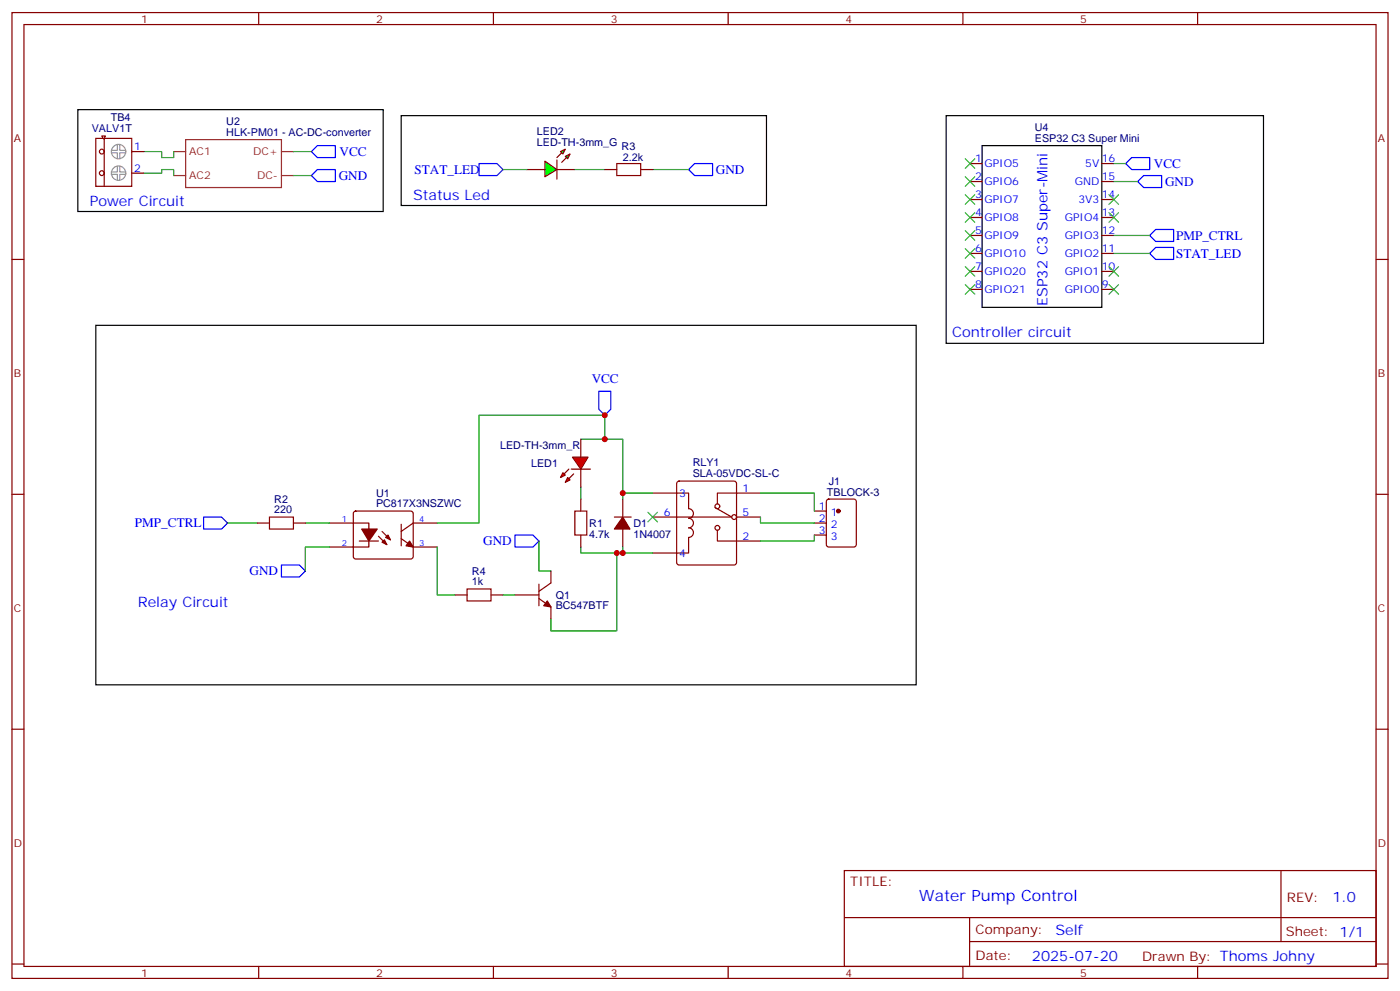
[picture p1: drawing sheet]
<svg xmlns="http://www.w3.org/2000/svg" width="412mm" height="292mm" viewBox="0 0 412 292" stroke-linecap="round" stroke-linejoin="round" font-family="sans-serif">
<g fill="none" stroke="#870000" stroke-width=".35">
<path d="M3.5 3.7h405.4v284.3h-405.4zM7.1 7.2h398.2v277.3h-398.2zM76.2 3.7v3.5M145.3 3.7v3.5M214.5 3.7v3.5M283.6 3.7v3.5M352.8 3.7v3.5M3.5 76.4h3.6M405.3 76.4h3.6M3.5 145.5h3.6M97 154h11.7v7h-11.7M104.3 150.7l.5-.2h16.2l.5 .2 .2 .5v12.7l-.2 .5-.5 .2h-16.2l-.5-.3-.2-.4v-12.7z"/>
<path d="M105.8 159.3h5.7M111.5 157.9l2.4 2.4M112.5 156.5l2.5 2.4M118.2 158.6l3.5 2.4h7.1M118.2 154.3v6.4M128.8 154h-7.1l-3.5 2.5M181 152.2h4.9M183.4 146.9v5.3M183.4 155.8v5.2M192.3 145.2h10.5v4.6a1.41 1.41 0 0 1 1.5 1.4 1.41 1.41 0 0 1-1.5 1.4 1.41 1.41 0 0 1 1.5 1.4 1.41 1.41 0 0 1-1.5 1.4 1.41 1.41 0 0 1 1.5 1.4 1.41 1.41 0 0 1-1.5 1.4v4.6h-10.5M192.3 152.2h22.9M199.6 141.8l.4-.2h16.3l.5 .2 .2 .5v23.3l-.3 .5-.4 .2h-16.3l-.5-.2-.2-.5v-23.3z"/>
<path d="M210.6 149.4l4.9 2.8M211.3 156.1v3.2h12.7M217 152.2h7M224 145.2h-12.7v3.1M239.9 154h3.5M239.9 150.5h3.5M239.9 157.5h3.5M243.7 147.1l.4-.2h7.4l.7 .5v12.9l-.4 .7h-7.7l-.6-.4-.1-13zM405.3 145.5h3.6M3.5 214.7h3.6M405.3 214.7h3.6M248.7 256.3h156.6v28.2h-156.6z"/>
<path d="M377.3 256.3v20.9M248.7 270.1h156.5M285.6 277.2h119.6M285.6 270.1v14.2M3.5 283.8h3.6M76.2 284.5v3.5M145.3 284.5v3.5M214.5 284.5v3.5M283.6 284.5v3.5M352.8 284.5v3.5M405.3 283.8h3.6"/>
<circle cx="211.3" cy="155.4" r=".71"/>
<circle cx="211.3" cy="149" r=".71"/>
<circle cx="216.3" cy="152.2" r=".71"/>
</g>
<g fill="#870000" stroke="#870000" stroke-width=".35">
<path d="M120.6 159.3l1.1 1.7-2.1-.3z"/>
<path d="M112.5 159.6l.7-.7 .7 1.4z"/>
<path d="M113.6 158.2l.7-.7 .7 1.4z"/>
<path d="M106.5 155.8h4.6l-2.4 3.5z"/>
<path d="M183.4 152.2l2.2 3.6h-4.6z"/>
<circle cx="246.9" cy="150.5" r=".53"/>
</g>
<path d="M51.2 51.7h3.5M51.2 44.6h3.5M54.7 41.1h28.2v14.1h-28.2zM82.9 51.7h3.5M82.9 44.6h3.5" fill="none" stroke="#8c2424" stroke-width=".35"/>
<g fill="none" stroke="#008700" stroke-width=".35">
<path d="M86.4 44.6h5.3M86.4 51.7h5.3M171.1 129.3h12.3v15.9M67 154h8.8M90 154h7M171.1 143.4v3.5M192.3 145.2h-8.9v1.7M224 145.2h15.9v5.3M224 152.2v1.8h15.9M239.9 157.5v1.8h-15.9M97 161h-7v7.1M171.1 161v1.8h12.3"/>
<path d="M183.4 161v1.8h8.9"/>
</g>
<path d="M93.5 42.9h5.3v3.5h-5.3l-1.8-1.8zM93.5 49.9h5.3v3.5h-5.3l-1.8-1.7zM333.4 46.4h5.3v3.5h-5.3l-1.8-1.7zM335.1 53.4l1.8-1.7h5.3v3.5h-5.3zM340.4 67.6h5.3v3.5h-5.3l-1.7-1.8zM60 152.2h5.3l1.7 1.8-1.7 1.8h-5.3zM82.9 166.3h5.3l1.8 1.8-1.8 1.8h-5.3z" fill="none" stroke="#00f" stroke-width=".35"/>
<g fill="#f00" stroke="#870000" stroke-width=".35">
<path d="M168.6 134.6h4.6l-2.1 3.5z"/>
<path d="M168.3 138.1h5.6z"/>
</g>
<g fill="#870000" stroke="#870000" stroke-width=".35">
<path d="M167.6 138.1l-1.4 1.4z"/>
<path d="M167.6 140.9l1.4-1.4z"/>
</g>
<g fill="#f00" stroke="#870000" stroke-width=".35">
<path d="M165.8 139.2l.7 .7-1.4 .7z"/>
<path d="M167.2 140.6l.7 .7-1.4 .7z"/>
</g>
<path d="M171.1 129.3v5.3M171.1 138.1v5.3" fill="none" stroke="#870000" stroke-width=".35"/>
<path d="M160.5 47.4l3.5 2.5-3.5 2.1z" fill="#0f0" stroke="#870000" stroke-width=".35"/>
<path d="M164 47.1v5.6z" fill="#f00" stroke="#870000" stroke-width=".35"/>
<g fill="#870000" stroke="#870000" stroke-width=".35">
<path d="M164 46.4l1.5-1.4z"/>
<path d="M165.5 47.8l1.4-1.4z"/>
</g>
<g fill="#0f0" stroke="#870000" stroke-width=".35">
<path d="M165.1 44.6l1.4-.7-.7 1.4z"/>
<path d="M166.5 46l1.4-.7-.7 1.4z"/>
</g>
<g fill="none" stroke="#870000" stroke-width=".35">
<path d="M28.2 40.7h10.6v14.2h-10.6zM30.3 40.7l-.3-.7h1l-.3 1.1M30.7 40.7v14.2M38.8 44.6h3.5M38.8 51h3.5M155.2 49.9h5.3M164 49.9h5.3M178.2 49.9h3.5M188.7 49.9h3.6M285.8 48.2h3.5M285.8 53.4h3.5M285.8 58.7h3.5"/>
<path d="M324.6 48.2h3.5M324.6 53.4h3.5M324.6 58.7h3.5M285.8 64h3.5M285.8 69.3h3.5M285.8 74.6h3.5M285.8 79.9h3.5M324.6 64h3.5M324.6 69.3h3.5M324.6 74.6h3.5M324.6 79.9h3.5M285.8 85.2h3.5"/>
<path d="M324.6 85.2h3.5M75.8 154h3.6M86.4 154h3.6M171.1 146.9v3.6M171.1 157.5v3.5M134.1 175.2h3.5M144.6 175.2h3.6M151.7 175.2h7M158.7 176.2l3.6 2.5v3.5M158.7 172v6.3M162.3 168.1v3.5l-3.6 2.5"/>
<circle cx="30" cy="51" r=".71"/>
<circle cx="30" cy="44.6" r=".71"/>
</g>
<path d="M141.1 48.2h5.3l1.8 1.7-1.8 1.8h-5.3zM204.6 48.2h5.3v3.5h-5.3l-1.8-1.8zM338.7 74.6l1.7-1.8h5.3v3.6h-5.3zM176.4 115.2h3.5v5.3l-1.7 1.7-1.8-1.7zM151.7 157.5h5.3l1.7 1.8-1.7 1.7h-5.3z" fill="none" stroke="#00f" stroke-width=".35"/>
<g fill="none" stroke="#008700" stroke-width=".35">
<path d="M42.3 44.6h5.3v1.8h3.6v-1.8M42.3 51h5.3v-1.1h3.6v1.8M148.2 49.9h7M169.3 49.9h8.9M192.3 49.9h10.5M328.1 48.2h3.5M328.1 53.4h7M328.1 74.6h10.6M328.1 69.3h10.6M178.2 129.3v-7.1h-37.1v31.8h-12.3M158.7 159.3v8.8h3.6M128.8 161v14.2h5.3"/>
<path d="M148.2 175.2h3.5M181.7 162.8v22.9h-19.4v-3.5"/>
</g>
<g fill="none" stroke="#3c3" stroke-width=".35">
<path d="M284.3 46.7l2.9 2.9M284.3 52l2.9 2.9M284.3 57.3l2.9 2.8M287.2 57.3l-2.9 2.8M287.2 46.7l-2.9 2.9M287.2 52l-2.9 2.9M326.7 57.3l2.8 2.8M329.5 57.3l-2.8 2.8M284.3 62.6l2.9 2.8M284.3 67.9l2.9 2.8M284.3 73.2l2.9 2.8M284.3 78.5l2.9 2.8"/>
<path d="M287.2 62.6l-2.9 2.8M287.2 67.9l-2.9 2.8M287.2 73.2l-2.9 2.8M287.2 78.5l-2.9 2.8M326.7 78.5l2.8 2.8M326.7 62.6l2.8 2.8M329.5 78.5l-2.8 2.8M329.5 62.6l-2.8 2.8M284.3 83.8l2.9 2.8M287.2 83.8l-2.9 2.8M326.7 83.8l2.8 2.8M329.5 83.8l-2.8 2.8"/>
<path d="M190.9 150.8l2.8 2.8M193.7 150.8l-2.8 2.8"/>
</g>
<path d="M181.7 48.2h7v3.5h-7zM79.4 152.2h7v3.6h-7zM169.3 150.5h3.6v7h-3.6zM137.6 173.4h7v3.5h-7z" fill="none" stroke="#a10000" stroke-width=".35"/>
<path d="M22.9 32.3h90v30h-90zM118.2 34h107.6v26.5h-107.6zM278.7 34h93.5v67.1h-93.5zM289.3 42.9h35.3v47.6h-35.3zM28.2 95.8h241.7v105.8h-241.7z" fill="none" stroke="#000" stroke-width=".35"/>
<g fill="none" stroke="#999" stroke-width=".35">
<path d="M32.8 45h1.8v1.7M32.8 51.3h1.8v1.8M34.6 42.5v1.8h-1.8M34.6 48.9v1.7h-1.8M35.3 42.5v1.8h1.7M35.3 48.9v1.7h1.7M37 45h-1.7v1.7M37 51.3h-1.7v1.8"/>
<circle cx="34.9" cy="51" r="2.12"/>
<circle cx="34.9" cy="44.6" r="2.12"/>
</g>
<path d="M161.2 176.9l1.1 1.8-2.1-.4z" fill="#870000" stroke="#870000" stroke-width=".35"/>
<g fill="#c00">
<circle cx="183.4" cy="162.8" r=".88"/>
<circle cx="183.4" cy="145.2" r=".88"/>
<circle cx="178.2" cy="129.3" r=".88"/>
<circle cx="178.2" cy="122.2" r=".88"/>
<circle cx="181.7" cy="162.8" r=".88"/>
</g>
<text font-size="4.6" fill="#00f" x="270.8" y="265.3">Water Pump Control</text>
<g font-size="4.2" fill="#00f">
<text x="121.7" y="58.7">Status Led</text>
<text x="26.5" y="60.5">Power Circuit</text>
<text x="308.6" y="90.1" transform="rotate(-90 308.6 90.1)">ESP32 C3 Super-Mini</text>
<text x="280.5" y="99.3">Controller circuit</text>
<text x="40.6" y="178.7">Relay Circuit</text>
<text x="392.5" y="265.6">1.0</text>
<text x="310.9" y="275.1">Self</text>
<text x="304" y="282.9">2025-07-20</text>
</g>
<g font-size="3.9" fill="#00f">
<text x="100" y="45.9">VCC</text>
<text x="99.8" y="52.9">GND</text>
<text x="122.1" y="51.2">STAT_LED</text>
<text x="210.9" y="51.2">GND</text>
<text x="339.9" y="49.4">VCC</text>
<text x="343.2" y="54.7">GND</text>
<text x="346.4" y="70.6">PMP_CTRL</text>
<text x="346.4" y="75.9">STAT_LED</text>
<text x="174.3" y="112.9">VCC</text>
<text x="39.7" y="155.3">PMP_CTRL</text>
<text x="142.3" y="160.5">GND</text>
<text x="73.5" y="169.4">GND</text>
</g>
<g font-size="3.9" fill="#800">
<text x="250.5" y="260.9">TITLE:</text>
<text x="379.1" y="265.6">REV:</text>
<text x="287.4" y="275.1">Company:</text>
<text x="378.7" y="275.7">Sheet: 1/1</text>
<text x="287.4" y="282.8">Date:</text>
<text x="336.4" y="282.8">Drawn By: Thoms Johny</text>
</g>
<g font-size="3.2" fill="#800">
<text x="41.6" y="6.7">1</text>
<text x="110.8" y="6.7">2</text>
<text x="179.9" y="6.7">3</text>
<text x="249.1" y="6.7">4</text>
<text x="318.2" y="6.7">5</text>
<text x="4.1" y="41.8">A</text>
<text x="405.9" y="41.8">A</text>
<text x="4.1" y="110.9">B</text>
<text x="405.9" y="110.9">B</text>
<text x="4.1" y="180.1">C</text>
<text x="405.9" y="180.1">C</text>
<text x="4.1" y="249.2">D</text>
<text x="405.9" y="249.2">D</text>
<text x="41.6" y="287.5">1</text>
<text x="110.8" y="287.5">2</text>
<text x="179.9" y="287.5">3</text>
<text x="249.1" y="287.5">4</text>
<text x="318.2" y="287.5">5</text>
</g>
<g font-size="3.2" fill="#000080">
<text x="32.7" y="35.8">TB4</text>
<text x="27" y="39">VALV1T</text>
<text x="66.7" y="40">HLK-PM01 - AC-DC-converter</text>
<text x="66.7" y="36.8">U2</text>
<text x="158.1" y="39.6">LED2</text>
<text x="304.8" y="41.8">ESP32 C3 Super Mini</text>
<text x="304.8" y="38.6">U4</text>
<text x="158.1" y="42.9">LED-TH-3mm_G</text>
<text x="183.1" y="44">R3</text>
<text x="183.4" y="47.5">2.2k</text>
<text x="147.3" y="132.1">LED-TH-3mm_R</text>
<text x="156.5" y="137.6">LED1</text>
<text x="204" y="137.2">RLY1</text>
<text x="204" y="140.5">SLA-05VDC-SL-C</text>
<text x="244.1" y="142.9">J1</text>
<text x="80.8" y="148.1">R2</text>
<text x="110.8" y="149.4">PC817X3NSZWC</text>
<text x="110.8" y="146.2">U1</text>
<text x="243.6" y="145.9">TBLOCK-3</text>
<text x="80.8" y="151.2">220</text>
<text x="173.6" y="155.2">R1</text>
<text x="186.6" y="155.2">D1</text>
<text x="173.6" y="158.3">4.7k</text>
<text x="186.6" y="158.3">1N4007</text>
<text x="139" y="172.3">1k</text>
<text x="139" y="169.2">R4</text>
<text x="163.7" y="179.4">BC547BTF</text>
<text x="163.7" y="176.2">Q1</text>
</g>
<g font-size="3.2" fill="#00f">
<text x="39.5" y="44.3">1</text>
<text x="287.3" y="47.8">1</text>
<text x="324.6" y="47.8">16</text>
<text x="39.5" y="50.6">2</text>
<text x="287.3" y="53.1">2</text>
<text x="290" y="49.2">GPIO5</text>
<text x="319.7" y="49.2">5V</text>
<text x="324.6" y="53.1">15</text>
<text x="287.3" y="58.4">3</text>
<text x="290" y="54.5">GPIO6</text>
<text x="290" y="59.8">GPIO7</text>
<text x="316.6" y="54.5">GND</text>
<text x="317.6" y="59.8">3V3</text>
<text x="324.6" y="58.4">14</text>
<text x="287.3" y="63.7">4</text>
<text x="290" y="65.1">GPIO8</text>
<text x="313.6" y="65.1">GPIO4</text>
<text x="324.6" y="63.7">13</text>
<text x="287.3" y="69">5</text>
<text x="290" y="70.4">GPIO9</text>
<text x="313.6" y="70.4">GPIO3</text>
<text x="324.6" y="69">12</text>
<text x="287.3" y="74.3">6</text>
<text x="290" y="75.7">GPIO10</text>
<text x="313.6" y="75.7">GPIO2</text>
<text x="324.6" y="74.3">11</text>
<text x="287.3" y="79.6">7</text>
<text x="290" y="81">GPIO20</text>
<text x="313.6" y="81">GPIO1</text>
<text x="324.6" y="79.6">10</text>
<text x="287.3" y="84.8">8</text>
<text x="290" y="86.3">GPIO21</text>
<text x="313.6" y="86.3">GPIO0</text>
<text x="324.6" y="84.8">9</text>
<text x="200" y="146.2">3</text>
<text x="218.7" y="144.8">1</text>
<text x="195.5" y="151.9">6</text>
<text x="218.7" y="151.9">5</text>
<text x="241.2" y="150.1">1</text>
<text x="241.2" y="153.6">2</text>
<text x="244.7" y="151.9">1</text>
<text x="244.7" y="155.4">2</text>
<text x="218.7" y="158.9">2</text>
<text x="241.2" y="157.2">3</text>
<text x="244.7" y="158.9">3</text>
<text x="200" y="163.9">4</text>
</g>
<g font-size="3.2" fill="#8d2323">
<text x="55.7" y="45.7">AC1</text>
<text x="74.6" y="45.7">DC+</text>
<text x="55.7" y="52.7">AC2</text>
<text x="75.7" y="52.7">DC-</text>
</g>
<g font-size="2.5" fill="#00f">
<text x="100.7" y="153.6">1</text>
<text x="123.5" y="153.6">4</text>
<text x="100.7" y="160.7">2</text>
<text x="123.5" y="160.7">3</text>
</g>
</svg>
